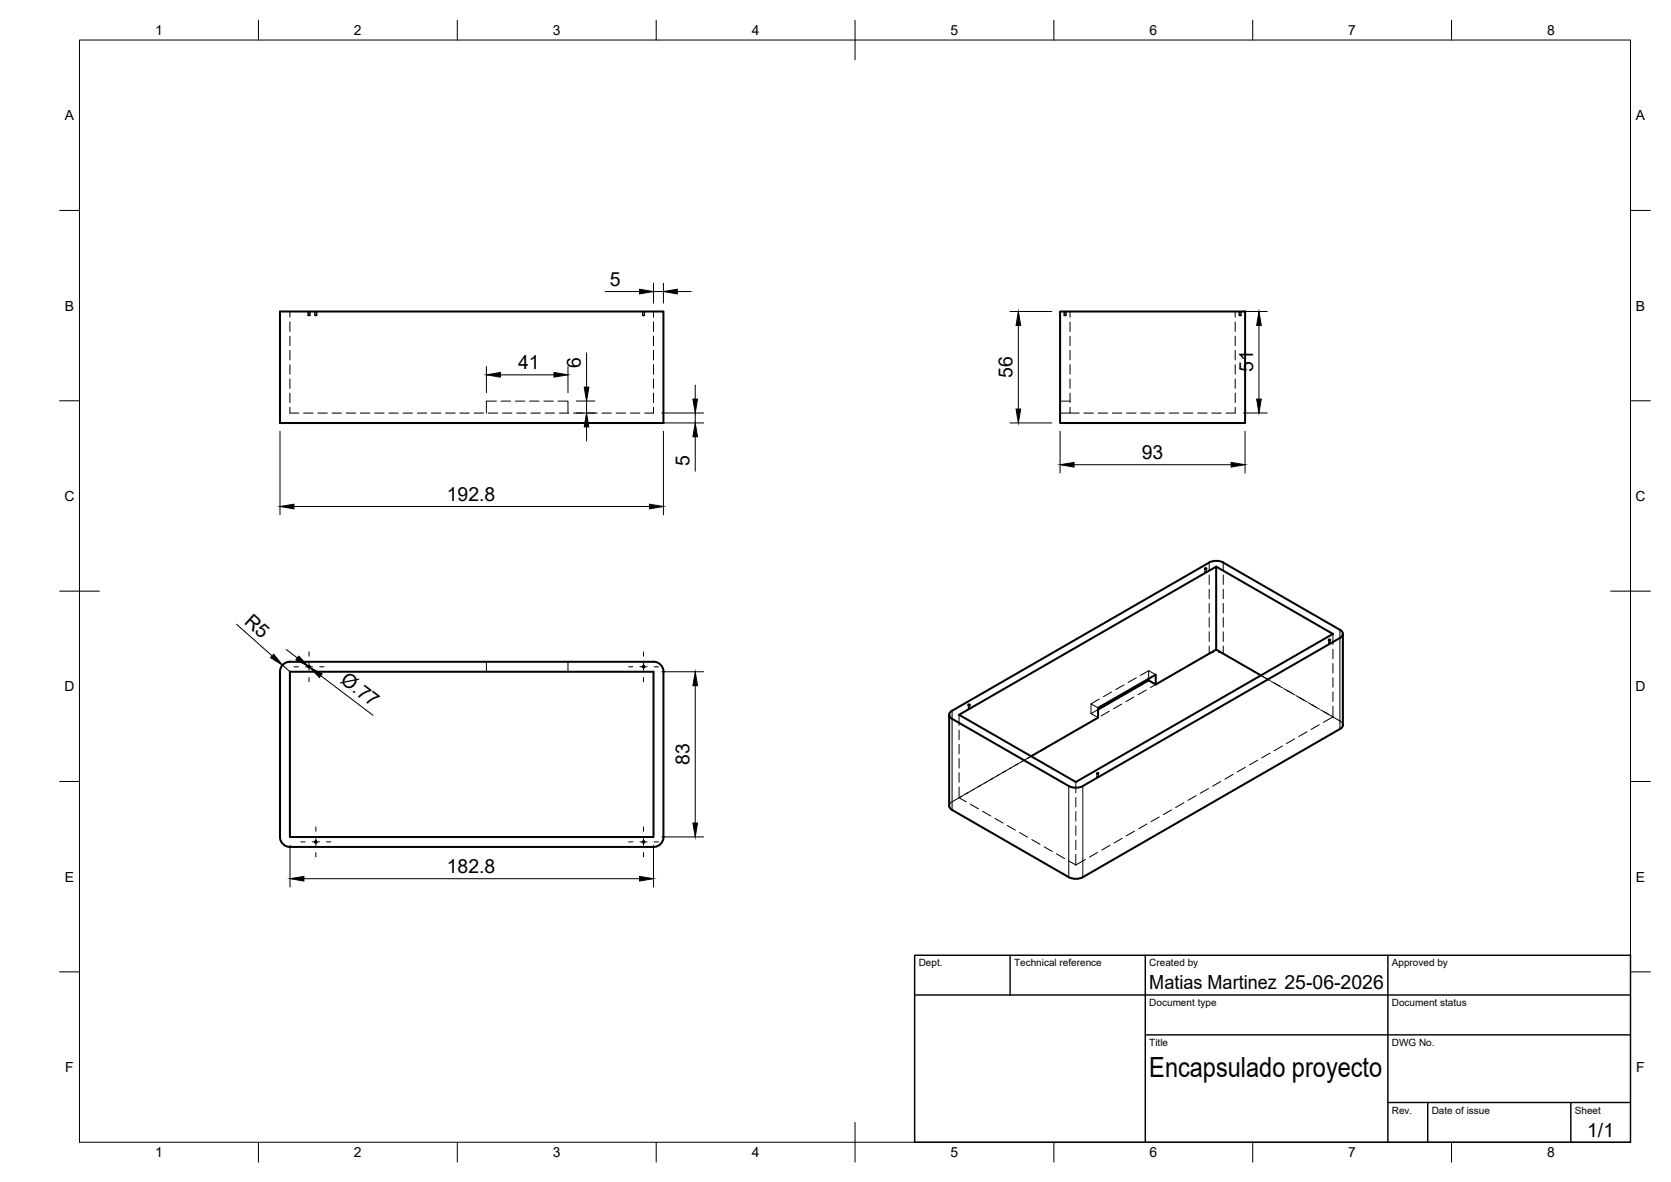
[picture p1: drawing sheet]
<svg xmlns="http://www.w3.org/2000/svg" width="420mm" height="297mm" viewBox="0 0 420 297" stroke-linecap="round" stroke-linejoin="round" font-family="sans-serif">
<!-- layer: Hidden -->
<g fill="none" stroke="#000" stroke-width=".25">
<path d="M72.9 78.3v1.4M77.4 79.3h.6M77.5 78.3v1l.2 .1 .2-.1v-1M79.1 79.3h.6M79.2 78.3v1l.2 .1 .2-.1v-1M161.5 79.3h.6M161.6 78.3v1l.2 .1 .2-.1v-1M164.3 78.3v1.4M267.5 79.3h.6M267.6 78.3v1l.2 .1 .2-.1v-1M269 78.3v1.4M310.6 78.3v1.4"/>
<path d="M311.6 79.3h.5M311.6 78.3v1l.2 .1 .2-.1v-1M72.9 80.9v2.4M72.9 84.5v2.4M72.9 88.1v2.4M72.9 91.6v2.4M72.9 95.2v2.4M72.9 98.8v2.4M164.3 80.9v2.4M164.3 84.5v2.4M164.3 88.1v2.4M164.3 91.6v2.4"/>
<path d="M164.3 95.2v2.4M164.3 98.8v2.4M269 80.9v2.4M269 84.5v2.4M269 88.1v2.4M269 91.6v2.4M269 95.2v2.4M269 98.8v2.4M310.6 80.9v2.4M310.6 84.5v2.4M310.6 88.1v2.4M310.6 91.6v2.4"/>
<path d="M310.6 95.2v2.4M310.6 98.8v2.4M72.9 102.4v1.4h2.2M76.3 103.8h2.4M79.9 103.8h2.4M83.5 103.8h2.4M87.1 103.8h2.3M90.6 103.8h2.4M94.2 103.8h2.4M97.8 103.8h2.4M101.3 103.8h2.4M104.9 103.8h2.4"/>
<path d="M108.5 103.8h2.4M112.1 103.8h2.3M115.6 103.8h2.4M119.2 103.8h2.4M122.8 103.8h2.4M124.8 100.8h-2.5v3M126 100.8h2.4M126.3 103.8h2.4M129.6 100.8h2.4M129.9 103.8h2.4M133.2 100.8h2.3M133.5 103.8h2.4"/>
<path d="M136.7 100.8h2.4M137.1 103.8h2.3M140.3 100.8h2.5v3M140.6 103.8h2.4M144.2 103.8h2.4M147.8 103.8h2.4M151.4 103.8h2.3M154.9 103.8h2.4M158.5 103.8h2.4M164.3 102.4v1.4h-2.2M266.6 100.8h2.4M269 102.4v1.4h-2.4"/>
<path d="M269 103.8h2.4M272.5 103.8h2.4M276.1 103.8h2.4M279.7 103.8h2.4M283.3 103.8h2.3M286.8 103.8h2.4M290.4 103.8h2.4M294 103.8h2.4M297.6 103.8h2.3M301.1 103.8h2.4M304.7 103.8h2.4M310.6 102.4v1.4h-2.3"/>
<path d="M303 143.7h.3l-.2 .1zM303 142.9v.8M303.3 142.9v.8M335.2 159.3v2.7M122.3 166.3v2.5M142.8 166.3v2.5M241.2 179.6v2.7M243.5 177.2v.8M243.9 177.2v.8M274.3 179.3l1.8 1M276.1 177.9l-1.8-1v2.4M276.1 178.3l-1.8 1"/>
<path d="M276.4 175.7l-2.1 1.2M278.9 178.7l-2 1.2M279.5 173.9l-2 1.2M282 176.9l-2 1.2M282.6 172.1l-2.1 1.2M285.1 175.2l-2 1.1M285.7 170.3l-2.1 1.2M288.2 173.4l-2 1.2M288.8 168.5l-2.1 1.2M288.8 168.5l1.8 1.1M288.8 168.5v2.1M291.3 171.6l-2.1 1.2"/>
<path d="M294.4 169.8l-2 1.2M297.5 168l-2.1 1.2M300.6 166.3l-2.1 1.1M305.2 163.9l-.8 .2-2.8 1.6M306.4 163.9l.8 .2 2.2 1.2M310.4 165.9l2 1.2M313.5 167.7l2 1.2M316.6 169.5l2.8 1.6M319.7 171.2l2 1.2M320.4 171.7l2.1 1.2M322.7 173l2.9 1.6M325.9 174.8l2 1.2"/>
<path d="M326.6 175.2l2.1 1.2M329 176.6l2 1.2M329.7 177l2.1 1.2M332 178.4l2.1 1.2M332.8 178.8l2.4 1.4M334.1 160.8v.8M334.5 160.8v.8M335.2 163.2v2.4M335.2 166.7v2.4M335.2 170.3v2.4M335.2 173.9v2.4M335.2 177.5v2.7"/>
<path d="M241.2 183.5v2.4M241.2 187.1v2.3M241.2 190.6v2.4M241.2 194.2v2.4M241.2 197.8v2.7l1.7 1M249.7 195.6l-10.3 5.9-.6 .6-.1 .4M252.8 193.8l-3.8 2.2M254.2 193l-2.1 1.2M260.3 189.4l-6.5 3.8M263.5 187.6l-2.1 1.2M266.6 185.9l-2.1 1.2M269.6 184.1l-2 1.2"/>
<path d="M270.5 196.5v2.7M272.7 182.3l-2 1.2M275.8 195.2h.4l-.3 .1zM275.8 194.4v.8M275.8 180.5l-2 1.2M276.2 194.4v.8M300.8 199.9l-2.1 1.2M303.9 198.2l-2.1 1.2M307 196.4l-2.1 1.2M310 194.6l-2 1.2M313.1 192.8l-2 1.2M316.3 191l-2.1 1.2"/>
<path d="M319.3 189.3l-2 1.1M322.4 187.5l-2 1.2M325.5 185.7l-2 1.2M328.6 183.9l-2 1.2M331.7 182.1l-2.1 1.2M335.1 180.2l2.1 1.1 .5 .9M335.2 180.2l-2.4 1.3M244 202.1l2 1.2M247.1 203.9l2 1.2M250.1 205.7l2.1 1.1M253.3 207.4l2 1.2M256.3 209.2l2.1 1.2"/>
<path d="M259.4 211l2.1 1.2M262.5 212.8l2.1 1.2M265.6 214.6l2.1 1.2M268.7 216.4l1.8 1M270.5 200.4v2.4M270.5 204v2.4M270.5 207.5v2.4M270.5 211.1v2.4M270.5 214.7v2.7M272.9 216l-2.4 1.4M276 214.2l-2.1 1.2M279.1 212.4l-2.1 1.2"/>
<path d="M282.2 210.7l-2.1 1.1M285.3 208.9l-2.1 1.1M288.4 207.1l-2.1 1.2M291.5 205.3l-2.1 1.2M294.6 203.5l-2.1 1.2M297.7 201.7l-2.1 1.2"/>
<circle cx="243.7" cy="178" r=".16"/>
<circle cx="334.3" cy="161.7" r=".16"/>
</g>
<!-- layer: Visible -->
<g fill="none" stroke="#000" stroke-width=".51">
<path d="M70.4 78.3h96.4v28h-96.4zM266.6 78.3h46.5v28h-46.5zM303 142.8l.4 .1-.2 .1zM305.8 142.4l29.4 16.9-64.7 37.2-29.3-16.9 64.6-37.2v20.8l-15.2 8.8M337.7 159.3v22.9M72.9 168.8h91.4v41.5h-91.4zM72.9 166.3h91.4M72.9 166.3a2.51 2.51 0 0 0-2.5 2.5v41.5a2.51 2.51 0 0 0 2.5 2.5h91.4a2.51 2.51 0 0 0 2.5-2.5v-41.5a2.47 2.47 0 0 0-2.5-2.5M238.7 179.6v22.9M243.5 177.1h.4l-.2 .2zM288.8 171l1.8 1v-2.4l-14.5 8.3v2.4l-16.8 9.7M288.8 170.6v.4"/>
<path d="M288.8 171l-12.7 7.3M305.8 163.2l11.2 6.5M334.1 160.7l.4 .1-.2 .1zM272.3 197.5a4 4 0 0 1-3.6 0l-29.3-16.9a1.08 1.08 0 0 1-.7-1 1.08 1.08 0 0 1 .7-1l64.6-37.2a3.8 3.8 0 0 1 3.6 0l29.3 16.9a1.08 1.08 0 0 1 .8 1 1.08 1.08 0 0 1-.8 1l-64.6 37.2M275.9 194.3l.3 .1-.2 .1zM337.7 182.2l-.2 .5-.6 .5-64.6 37.2M238.7 202.5l.1 .6 .6 .4 29.3 16.9a4 4 0 0 0 3.6 0"/>
<circle cx="77.7" cy="167.6" r=".2"/>
<circle cx="161.8" cy="167.6" r=".2"/>
<circle cx="79.4" cy="211.6" r=".2"/>
<circle cx="161.8" cy="211.6" r=".2"/>
</g>
<!-- layer: Hidden Narrow -->
<g fill="none" stroke="#000" stroke-width=".25">
<path d="M77.4 78.3v1M78 78.3v1M79.1 78.3v1M79.7 78.3v1M161.5 78.3v1M162.1 78.3v1M267.5 78.3v1M268.1 78.3v1M311.6 78.3v1M312.1 78.3v1M304 141.4v1.9M304 144.5v2.4"/>
<path d="M304 148.1v2.3M304 151.6v2.4M304 155.2v2.4M304 158.8v2.4M307.6 141.4v1.9M307.6 144.5v2.4M307.6 148.1v2.3M307.6 151.6v2.4M307.6 155.2v2.4M307.6 158.8v2.4M336.9 158.3v2M239.4 178.6v2"/>
<path d="M304 162.4v1.9M307.6 162.4v1.9"/>
</g>
<!-- layer: Visible Narrow -->
<path d="M77.5 167.6a.26 .26 0 0 1 .2-.3 .26 .26 0 0 1 .3 .2 .26 .26 0 0 1-.2 .3M161.6 167.6a.26 .26 0 0 1 .2-.3 .26 .26 0 0 1 .3 .2 .26 .26 0 0 1-.2 .3M336.9 160.3v22.9M239.4 180.6v22.9M268.7 197.5v22.9M272.3 197.5v22.9M79.1 211.6a.26 .26 0 0 1 .3-.3 .26 .26 0 0 1 .3 .2 .26 .26 0 0 1-.2 .3M161.6 211.6a.26 .26 0 0 1 .2-.3 .26 .26 0 0 1 .3 .2 .26 .26 0 0 1-.2 .3" fill="none" stroke="#000" stroke-width=".25"/>
<!-- layer: BORDER -->
<g fill="none" stroke="#000" stroke-width=".25">
<path d="M20 10.1h390v276.9h-390zM65 5.1v5M115 5.1v5M165 5.1v5M215 5.1v10M265 5.1v5M315 5.1v5M365 5.1v5M15 52.9h5M410 52.9h5M15 100.7h5M410 100.7h5"/>
<path d="M15 148.6h10M405 148.6h10M15 196.4h5M410 196.4h5M15 244.2h5M410 244.2h5M65 287v5M115 287v5M165 287v5M215 282.1v9.9M265 287v5M315 287v5"/>
<path d="M365 287v5"/>
</g>
<!-- layer: TITLEBLOCK -->
<path d="M230 240.1h180v46.9h-180zM230 250h180M254 240.1v9.9M288 240.1v46.9M349 240.1v46.9M288 260.1h122M349 277.1h61M359 277.1v9.9M395 277.1v9.9" fill="none" stroke="#000" stroke-width=".36"/>
<!-- layer: Smart Centers -->
<g fill="none" stroke="#000" stroke-width=".25">
<path d="M73.9 167.6h1.1M76.8 167.6h1.8M77.7 163.8v1.1M77.7 166.7v1.8M77.7 170.3v1M80.4 167.6h1.1M158.1 167.6h1M160.9 167.6h1.8M161.8 163.8v1.1M161.8 166.7v1.8M161.8 170.3v1M164.5 167.6h1.1"/>
<path d="M75.6 211.6h1.1M78.5 211.6h1.8M79.4 207.8v1.1M79.4 210.7v1.8M79.4 214.3v1M82.1 211.6h1.1M158.1 211.6h1M160.9 211.6h1.8M161.8 207.8v1.1M161.8 210.7v1.8M161.8 214.3v1M164.5 211.6h1.1"/>
</g>
<!-- layer: FD_Dimensions -->
<g fill="none" stroke="#000" stroke-width=".25">
<path d="M152.2 73.3h8.6M164.3 71.2v5M164.3 73.3h2.5M166.8 71.2v5M170.3 73.3h3.5M254 78.3h10.5M312.7 78.3h5.9M122.3 92.1v6.6M125.8 94.2h13.5M142.8 92.1v6.6M147.5 88.7v8.6M174.8 96.8v3.5"/>
<path d="M256.1 81.8v21M316.5 81.8v18.5M70.4 108.4v21M144.9 103.8h4.7M144.9 100.8h4.7M147.5 100.8v3M147.5 107.3v3.5M166.4 103.8h10.5M166.4 106.3h10.5M166.8 108.4v21M174.8 103.8v2.5M174.8 109.8v8.6"/>
<path d="M254 106.3h10.5M266.6 108.4v10.5M270.1 116.8h39.5M312.7 103.8h5.9M313.1 108.4v10.5M73.9 127.3h89.4M59.5 156.9l8.9 7.9M71 167.2l1.9 1.6M72 163.2l2.8 2.1M77.6 167.5l.3 .2M80.6 169.8l13.2 10M166.4 168.8h10.5"/>
<path d="M174.8 172.3v34.5M72.9 212.4v10.5M164.3 212.4v10.5M166.4 210.3h10.5M76.4 220.8h84.4"/>
</g>
<g fill="#000" stroke="#000" stroke-width=".25">
<path d="M160.8 72.7l3.5 .6-3.5 .6zM166.8 73.3l3.5-.6v1.2zM122.3 94.2l3.5-.6v1.2zM139.3 93.6l3.5 .6-3.5 .6zM146.9 97.3h1.2l-.6 3.5zM256.1 78.3l.5 3.5h-1.1zM316.5 78.3l.6 3.5h-1.1zM147.5 103.8l.6 3.5h-1.2zM174.2 100.3h1.2l-.6 3.5zM174.8 106.3l.6 3.5h-1.2zM255.5 102.8h1.1l-.5 3.5zM266.6 116.8l3.5-.6v1.2z"/>
<path d="M309.6 116.2l3.5 .6-3.5 .6zM316 100.3h1.1l-.6 3.5zM70.4 127.3l3.5-.6v1.2zM163.3 126.7l3.5 .6-3.5 .6zM68.8 164.4l2.2 2.8-3-1.9zM75.1 164.9l2.5 2.6-3.2-1.7zM77.9 167.7l3.1 1.6-.7 1zM174.8 168.8l.6 3.5h-1.2zM174.2 206.8h1.2l-.6 3.5zM72.9 220.8l3.5-.6v1.2zM160.8 220.2l3.5 .6-3.5 .6z"/>
</g>
<text font-size="7" x="289" y="270.6">Encapsulado proyecto</text>
<g font-size="4.9">
<text x="153.4" y="71.8">5</text>
<text x="130.3" y="92.8">41</text>
<text x="146" y="92.6" transform="rotate(-90 146 92.6)">6</text>
<text x="254.6" y="95" transform="rotate(-90 254.6 95)">56</text>
<text x="315.1" y="93.4" transform="rotate(-90 315.1 93.4)">51</text>
<text x="173.4" y="117.2" transform="rotate(-90 173.4 117.2)">5</text>
<text x="287.1" y="115.3">93</text>
<text x="112.3" y="125.8">192.8</text>
<text x="61.2" y="156.5" transform="rotate(42 61.2 156.5)">R5</text>
<text x="85.3" y="171.4" transform="rotate(37 85.3 171.4)">Ø.77</text>
<text x="173.4" y="192.3" transform="rotate(-90 173.4 192.3)">83</text>
<text x="112.3" y="219.4">182.8</text>
<text x="289" y="248.5">Matias Martinez 25-06-2026</text>
<text x="399.1" y="285.7">1/1</text>
</g>
<g font-size="3.5">
<text x="39" y="8.8">1</text>
<text x="89" y="8.8">2</text>
<text x="139" y="8.8">3</text>
<text x="189" y="8.8">4</text>
<text x="239" y="8.8">5</text>
<text x="289" y="8.8">6</text>
<text x="339" y="8.8">7</text>
<text x="389" y="8.8">8</text>
<text x="16.3" y="30.2">A</text>
<text x="411.3" y="30.2">A</text>
<text x="16.3" y="78">B</text>
<text x="411.3" y="78">B</text>
<text x="16.2" y="125.9">C</text>
<text x="411.2" y="125.9">C</text>
<text x="16.2" y="173.7">D</text>
<text x="411.2" y="173.7">D</text>
<text x="16.3" y="221.6">E</text>
<text x="411.3" y="221.6">E</text>
<text x="16.4" y="269.4">F</text>
<text x="411.4" y="269.4">F</text>
<text x="39" y="290.8">1</text>
<text x="89" y="290.8">2</text>
<text x="139" y="290.8">3</text>
<text x="189" y="290.8">4</text>
<text x="239" y="290.8">5</text>
<text x="289" y="290.8">6</text>
<text x="339" y="290.8">7</text>
<text x="389" y="290.8">8</text>
</g>
<g font-size="2.5">
<text x="231" y="242.9">Dept.</text>
<text x="255" y="242.9">Technical reference</text>
<text x="289" y="242.9">Created by</text>
<text x="350" y="242.9">Approved by</text>
<text x="289" y="252.8">Document type</text>
<text x="350" y="252.8">Document status</text>
<text x="289" y="262.9">Title</text>
<text x="350" y="262.9">DWG No.</text>
<text x="350" y="279.9">Rev.</text>
<text x="360" y="279.9">Date of issue</text>
<text x="396" y="279.9">Sheet</text>
</g>
</svg>
